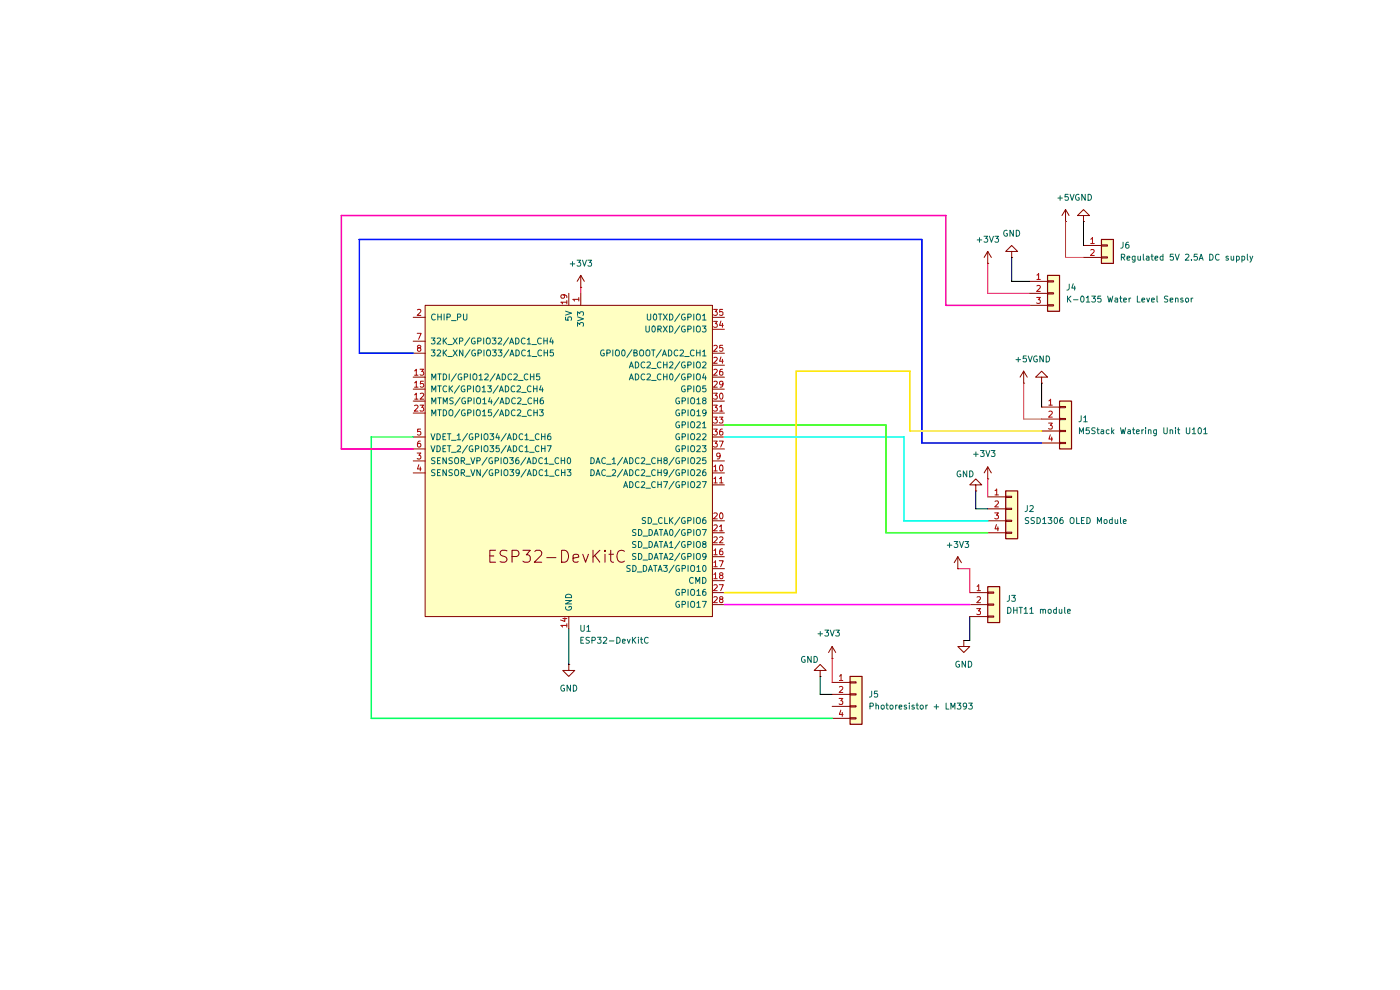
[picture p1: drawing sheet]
(kicad_sch
 (version 20260306)
 (generator "eeschema")
 (generator_version "10.0")
 (paper "A4")
 (lib_symbols
  (symbol "Connector_Generic:Conn_01x02"
   (pin_names
    (offset 1.016) (hide yes)) (exclude_from_sim no) (in_bom yes) (on_board yes)
   (in_pos_files yes)
   (duplicate_pin_numbers_are_jumpers no)
   (property "Reference" "J" (at 0 2.54 0) (show_name no) (do_not_autoplace no) (effects (font (size 1.27 1.27))))
   (property "Value" "Conn_01x02" (at 0 -5.08 0) (show_name no) (do_not_autoplace no) (effects (font (size 1.27 1.27))))
   (property "Footprint" "" (at 0 0 0) (show_name no) (do_not_autoplace no) (hide yes) (effects (font (size 1.27 1.27))))
   (property "Datasheet" "" (at 0 0 0) (show_name no) (do_not_autoplace no) (hide yes) (effects (font (size 1.27 1.27))))
   (property "Description" "Generic connector, single row, 01x02, script generated (kicad-library-utils/schlib/autogen/connector/)" (at 0 0 0) (show_name no) (do_not_autoplace no) (hide yes) (effects (font (size 1.27 1.27))))
   (symbol "Conn_01x02_1_1"
    (rectangle (start -1.27 1.27) (end 1.27 -3.81) (stroke (width 0.254) (type default)) (fill (type background)))
    (rectangle (start -1.27 0.127) (end 0 -0.127) (stroke (width 0.1524) (type default)) (fill (type none)))
    (rectangle (start -1.27 -2.413) (end 0 -2.667) (stroke (width 0.1524) (type default)) (fill (type none)))
    (pin passive line (at -5.08 0 0) (length 3.81) (name "Pin_1" (effects (font (size 1.27 1.27)))) (number "1" (effects (font (size 1.27 1.27)))))
    (pin passive line (at -5.08 -2.54 0) (length 3.81) (name "Pin_2" (effects (font (size 1.27 1.27)))) (number "2" (effects (font (size 1.27 1.27))))))
   (embedded_fonts no))
  (symbol "Connector_Generic:Conn_01x03"
   (pin_names
    (offset 1.016) (hide yes)) (exclude_from_sim no) (in_bom yes) (on_board yes)
   (in_pos_files yes)
   (duplicate_pin_numbers_are_jumpers no)
   (property "Reference" "J" (at 0 5.08 0) (show_name no) (do_not_autoplace no) (effects (font (size 1.27 1.27))))
   (property "Value" "Conn_01x03" (at 0 -5.08 0) (show_name no) (do_not_autoplace no) (effects (font (size 1.27 1.27))))
   (property "Footprint" "" (at 0 0 0) (show_name no) (do_not_autoplace no) (hide yes) (effects (font (size 1.27 1.27))))
   (property "Datasheet" "" (at 0 0 0) (show_name no) (do_not_autoplace no) (hide yes) (effects (font (size 1.27 1.27))))
   (property "Description" "Generic connector, single row, 01x03, script generated (kicad-library-utils/schlib/autogen/connector/)" (at 0 0 0) (show_name no) (do_not_autoplace no) (hide yes) (effects (font (size 1.27 1.27))))
   (symbol "Conn_01x03_1_1"
    (rectangle (start -1.27 3.81) (end 1.27 -3.81) (stroke (width 0.254) (type default)) (fill (type background)))
    (rectangle (start -1.27 2.667) (end 0 2.413) (stroke (width 0.1524) (type default)) (fill (type none)))
    (rectangle (start -1.27 0.127) (end 0 -0.127) (stroke (width 0.1524) (type default)) (fill (type none)))
    (rectangle (start -1.27 -2.413) (end 0 -2.667) (stroke (width 0.1524) (type default)) (fill (type none)))
    (pin passive line (at -5.08 2.54 0) (length 3.81) (name "Pin_1" (effects (font (size 1.27 1.27)))) (number "1" (effects (font (size 1.27 1.27)))))
    (pin passive line (at -5.08 0 0) (length 3.81) (name "Pin_2" (effects (font (size 1.27 1.27)))) (number "2" (effects (font (size 1.27 1.27)))))
    (pin passive line (at -5.08 -2.54 0) (length 3.81) (name "Pin_3" (effects (font (size 1.27 1.27)))) (number "3" (effects (font (size 1.27 1.27))))))
   (embedded_fonts no))
  (symbol "Connector_Generic:Conn_01x04"
   (pin_names
    (offset 1.016) (hide yes)) (exclude_from_sim no) (in_bom yes) (on_board yes)
   (in_pos_files yes)
   (duplicate_pin_numbers_are_jumpers no)
   (property "Reference" "J" (at 0 5.08 0) (show_name no) (do_not_autoplace no) (effects (font (size 1.27 1.27))))
   (property "Value" "Conn_01x04" (at 0 -7.62 0) (show_name no) (do_not_autoplace no) (effects (font (size 1.27 1.27))))
   (property "Footprint" "" (at 0 0 0) (show_name no) (do_not_autoplace no) (hide yes) (effects (font (size 1.27 1.27))))
   (property "Datasheet" "" (at 0 0 0) (show_name no) (do_not_autoplace no) (hide yes) (effects (font (size 1.27 1.27))))
   (property "Description" "Generic connector, single row, 01x04, script generated (kicad-library-utils/schlib/autogen/connector/)" (at 0 0 0) (show_name no) (do_not_autoplace no) (hide yes) (effects (font (size 1.27 1.27))))
   (symbol "Conn_01x04_1_1"
    (rectangle (start -1.27 3.81) (end 1.27 -6.35) (stroke (width 0.254) (type default)) (fill (type background)))
    (rectangle (start -1.27 2.667) (end 0 2.413) (stroke (width 0.1524) (type default)) (fill (type none)))
    (rectangle (start -1.27 0.127) (end 0 -0.127) (stroke (width 0.1524) (type default)) (fill (type none)))
    (rectangle (start -1.27 -2.413) (end 0 -2.667) (stroke (width 0.1524) (type default)) (fill (type none)))
    (rectangle (start -1.27 -4.953) (end 0 -5.207) (stroke (width 0.1524) (type default)) (fill (type none)))
    (pin passive line (at -5.08 2.54 0) (length 3.81) (name "Pin_1" (effects (font (size 1.27 1.27)))) (number "1" (effects (font (size 1.27 1.27)))))
    (pin passive line (at -5.08 0 0) (length 3.81) (name "Pin_2" (effects (font (size 1.27 1.27)))) (number "2" (effects (font (size 1.27 1.27)))))
    (pin passive line (at -5.08 -2.54 0) (length 3.81) (name "Pin_3" (effects (font (size 1.27 1.27)))) (number "3" (effects (font (size 1.27 1.27)))))
    (pin passive line (at -5.08 -5.08 0) (length 3.81) (name "Pin_4" (effects (font (size 1.27 1.27)))) (number "4" (effects (font (size 1.27 1.27))))))
   (embedded_fonts no))
  (symbol "PCM_Espressif:ESP32-DevKitC"
   (pin_names
    (offset 1.016)) (exclude_from_sim no) (in_bom yes) (on_board yes)
   (in_pos_files yes)
   (duplicate_pin_numbers_are_jumpers no)
   (property "Reference" "U" (at -30.48 38.1 0) (show_name no) (do_not_autoplace no) (effects (font (size 1.27 1.27)) (justify left)))
   (property "Value" "ESP32-DevKitC" (at -30.48 35.56 0) (show_name no) (do_not_autoplace no) (effects (font (size 1.27 1.27)) (justify left)))
   (property "Footprint" "PCM_Espressif:ESP32-DevKitC" (at 0 -43.18 0) (show_name no) (do_not_autoplace no) (hide yes) (effects (font (size 1.27 1.27))))
   (property "Datasheet" "https://docs.espressif.com/projects/esp-idf/zh_CN/latest/esp32/hw-reference/esp32/get-started-devkitc.html" (at 0 -45.72 0) (show_name no) (do_not_autoplace no) (hide yes) (effects (font (size 1.27 1.27))))
   (property "Description" "Development Kit" (at 0 0 0) (show_name no) (do_not_autoplace no) (hide yes) (effects (font (size 1.27 1.27))))
   (symbol "ESP32-DevKitC_0_0"
    (text "ESP32-DevKitC" (at -2.54 -20.32 0) (effects (font (size 2.54 2.54))))
    (pin power_in line (at 0 -35.56 90) (length 2.54) (name "GND" (effects (font (size 1.27 1.27)))) (number "14" (effects (font (size 1.27 1.27)))))
    (pin power_in line (at 0 35.56 270) (length 2.54) (name "5V" (effects (font (size 1.27 1.27)))) (number "19" (effects (font (size 1.27 1.27))))))
   (symbol "ESP32-DevKitC_0_1"
    (rectangle (start -30.48 33.02) (end 30.48 -33.02) (stroke (width 0) (type default)) (fill (type background))))
   (symbol "ESP32-DevKitC_1_1"
    (pin power_in line (at 2.54 35.56 270) (length 2.54) (name "3V3" (effects (font (size 1.27 1.27)))) (number "1" (effects (font (size 1.27 1.27)))))
    (pin input line (at -33.02 30.48 0) (length 2.54) (name "CHIP_PU" (effects (font (size 1.27 1.27)))) (number "2" (effects (font (size 1.27 1.27)))))
    (pin input line (at -33.02 0 0) (length 2.54) (name "SENSOR_VP/GPIO36/ADC1_CH0" (effects (font (size 1.27 1.27)))) (number "3" (effects (font (size 1.27 1.27)))))
    (pin input line (at -33.02 -2.54 0) (length 2.54) (name "SENSOR_VN/GPIO39/ADC1_CH3" (effects (font (size 1.27 1.27)))) (number "4" (effects (font (size 1.27 1.27)))))
    (pin input line (at -33.02 5.08 0) (length 2.54) (name "VDET_1/GPIO34/ADC1_CH6" (effects (font (size 1.27 1.27)))) (number "5" (effects (font (size 1.27 1.27)))))
    (pin input line (at -33.02 2.54 0) (length 2.54) (name "VDET_2/GPIO35/ADC1_CH7" (effects (font (size 1.27 1.27)))) (number "6" (effects (font (size 1.27 1.27)))))
    (pin bidirectional line (at -33.02 25.4 0) (length 2.54) (name "32K_XP/GPIO32/ADC1_CH4" (effects (font (size 1.27 1.27)))) (number "7" (effects (font (size 1.27 1.27)))))
    (pin bidirectional line (at -33.02 22.86 0) (length 2.54) (name "32K_XN/GPIO33/ADC1_CH5" (effects (font (size 1.27 1.27)))) (number "8" (effects (font (size 1.27 1.27)))))
    (pin bidirectional line (at 33.02 0 180) (length 2.54) (name "DAC_1/ADC2_CH8/GPIO25" (effects (font (size 1.27 1.27)))) (number "9" (effects (font (size 1.27 1.27)))))
    (pin bidirectional line (at 33.02 -2.54 180) (length 2.54) (name "DAC_2/ADC2_CH9/GPIO26" (effects (font (size 1.27 1.27)))) (number "10" (effects (font (size 1.27 1.27)))))
    (pin bidirectional line (at 33.02 -5.08 180) (length 2.54) (name "ADC2_CH7/GPIO27" (effects (font (size 1.27 1.27)))) (number "11" (effects (font (size 1.27 1.27)))))
    (pin bidirectional line (at -33.02 12.7 0) (length 2.54) (name "MTMS/GPIO14/ADC2_CH6" (effects (font (size 1.27 1.27)))) (number "12" (effects (font (size 1.27 1.27)))))
    (pin bidirectional line (at -33.02 17.78 0) (length 2.54) (name "MTDI/GPIO12/ADC2_CH5" (effects (font (size 1.27 1.27)))) (number "13" (effects (font (size 1.27 1.27)))))
    (pin bidirectional line (at -33.02 15.24 0) (length 2.54) (name "MTCK/GPIO13/ADC2_CH4" (effects (font (size 1.27 1.27)))) (number "15" (effects (font (size 1.27 1.27)))))
    (pin bidirectional line (at 33.02 -20.32 180) (length 2.54) (name "SD_DATA2/GPIO9" (effects (font (size 1.27 1.27)))) (number "16" (effects (font (size 1.27 1.27)))))
    (pin bidirectional line (at 33.02 -22.86 180) (length 2.54) (name "SD_DATA3/GPIO10" (effects (font (size 1.27 1.27)))) (number "17" (effects (font (size 1.27 1.27)))))
    (pin bidirectional line (at 33.02 -25.4 180) (length 2.54) (name "CMD" (effects (font (size 1.27 1.27)))) (number "18" (effects (font (size 1.27 1.27)))))
    (pin bidirectional line (at 33.02 -12.7 180) (length 2.54) (name "SD_CLK/GPIO6" (effects (font (size 1.27 1.27)))) (number "20" (effects (font (size 1.27 1.27)))))
    (pin bidirectional line (at 33.02 -15.24 180) (length 2.54) (name "SD_DATA0/GPIO7" (effects (font (size 1.27 1.27)))) (number "21" (effects (font (size 1.27 1.27)))))
    (pin bidirectional line (at 33.02 -17.78 180) (length 2.54) (name "SD_DATA1/GPIO8" (effects (font (size 1.27 1.27)))) (number "22" (effects (font (size 1.27 1.27)))))
    (pin bidirectional line (at -33.02 10.16 0) (length 2.54) (name "MTDO/GPIO15/ADC2_CH3" (effects (font (size 1.27 1.27)))) (number "23" (effects (font (size 1.27 1.27)))))
    (pin bidirectional line (at 33.02 20.32 180) (length 2.54) (name "ADC2_CH2/GPIO2" (effects (font (size 1.27 1.27)))) (number "24" (effects (font (size 1.27 1.27)))))
    (pin bidirectional line (at 33.02 22.86 180) (length 2.54) (name "GPIO0/BOOT/ADC2_CH1" (effects (font (size 1.27 1.27)))) (number "25" (effects (font (size 1.27 1.27)))))
    (pin bidirectional line (at 33.02 17.78 180) (length 2.54) (name "ADC2_CH0/GPIO4" (effects (font (size 1.27 1.27)))) (number "26" (effects (font (size 1.27 1.27)))))
    (pin bidirectional line (at 33.02 -27.94 180) (length 2.54) (name "GPIO16" (effects (font (size 1.27 1.27)))) (number "27" (effects (font (size 1.27 1.27)))))
    (pin bidirectional line (at 33.02 -30.48 180) (length 2.54) (name "GPIO17" (effects (font (size 1.27 1.27)))) (number "28" (effects (font (size 1.27 1.27)))))
    (pin bidirectional line (at 33.02 15.24 180) (length 2.54) (name "GPIO5" (effects (font (size 1.27 1.27)))) (number "29" (effects (font (size 1.27 1.27)))))
    (pin bidirectional line (at 33.02 12.7 180) (length 2.54) (name "GPIO18" (effects (font (size 1.27 1.27)))) (number "30" (effects (font (size 1.27 1.27)))))
    (pin bidirectional line (at 33.02 10.16 180) (length 2.54) (name "GPIO19" (effects (font (size 1.27 1.27)))) (number "31" (effects (font (size 1.27 1.27)))))
    (pin passive line (at 0 -35.56 90) (length 2.54) (hide yes) (name "GND" (effects (font (size 1.27 1.27)))) (number "32" (effects (font (size 1.27 1.27)))))
    (pin bidirectional line (at 33.02 7.62 180) (length 2.54) (name "GPIO21" (effects (font (size 1.27 1.27)))) (number "33" (effects (font (size 1.27 1.27)))))
    (pin bidirectional line (at 33.02 27.94 180) (length 2.54) (name "U0RXD/GPIO3" (effects (font (size 1.27 1.27)))) (number "34" (effects (font (size 1.27 1.27)))))
    (pin bidirectional line (at 33.02 30.48 180) (length 2.54) (name "U0TXD/GPIO1" (effects (font (size 1.27 1.27)))) (number "35" (effects (font (size 1.27 1.27)))))
    (pin bidirectional line (at 33.02 5.08 180) (length 2.54) (name "GPIO22" (effects (font (size 1.27 1.27)))) (number "36" (effects (font (size 1.27 1.27)))))
    (pin bidirectional line (at 33.02 2.54 180) (length 2.54) (name "GPIO23" (effects (font (size 1.27 1.27)))) (number "37" (effects (font (size 1.27 1.27)))))
    (pin passive line (at 0 -35.56 90) (length 2.54) (hide yes) (name "GND" (effects (font (size 1.27 1.27)))) (number "38" (effects (font (size 1.27 1.27))))))
   (embedded_fonts no))
  (symbol "power:+3V3"
   (power global)
   (pin_numbers (hide yes))
   (pin_names
    (offset 0) (hide yes)) (exclude_from_sim no) (in_bom yes) (on_board yes)
   (in_pos_files yes)
   (duplicate_pin_numbers_are_jumpers no)
   (property "Reference" "#PWR" (at 0 -3.81 0) (show_name no) (do_not_autoplace no) (hide yes) (effects (font (size 1.27 1.27))))
   (property "Value" "+3V3" (at 0 3.556 0) (show_name no) (do_not_autoplace no) (effects (font (size 1.27 1.27))))
   (property "Footprint" "" (at 0 0 0) (show_name no) (do_not_autoplace no) (hide yes) (effects (font (size 1.27 1.27))))
   (property "Datasheet" "" (at 0 0 0) (show_name no) (do_not_autoplace no) (hide yes) (effects (font (size 1.27 1.27))))
   (property "Description" "Power symbol creates a global label with name \"+3V3\"" (at 0 0 0) (show_name no) (do_not_autoplace no) (hide yes) (effects (font (size 1.27 1.27))))
   (symbol "+3V3_0_1"
    (polyline (pts (xy -0.762 1.27) (xy 0 2.54)) (stroke (width 0) (type default)) (fill (type none)))
    (polyline (pts (xy 0 2.54) (xy 0.762 1.27)) (stroke (width 0) (type default)) (fill (type none)))
    (polyline (pts (xy 0 0) (xy 0 2.54)) (stroke (width 0) (type default)) (fill (type none))))
   (symbol "+3V3_1_1"
    (pin power_in line (at 0 0 90) (length 0) (name "" (effects (font (size 1.27 1.27)))) (number "1" (effects (font (size 1.27 1.27))))))
   (embedded_fonts no))
  (symbol "power:+5V"
   (power global)
   (pin_numbers (hide yes))
   (pin_names
    (offset 0) (hide yes)) (exclude_from_sim no) (in_bom yes) (on_board yes)
   (in_pos_files yes)
   (duplicate_pin_numbers_are_jumpers no)
   (property "Reference" "#PWR" (at 0 -3.81 0) (show_name no) (do_not_autoplace no) (hide yes) (effects (font (size 1.27 1.27))))
   (property "Value" "+5V" (at 0 3.556 0) (show_name no) (do_not_autoplace no) (effects (font (size 1.27 1.27))))
   (property "Footprint" "" (at 0 0 0) (show_name no) (do_not_autoplace no) (hide yes) (effects (font (size 1.27 1.27))))
   (property "Datasheet" "" (at 0 0 0) (show_name no) (do_not_autoplace no) (hide yes) (effects (font (size 1.27 1.27))))
   (property "Description" "Power symbol creates a global label with name \"+5V\"" (at 0 0 0) (show_name no) (do_not_autoplace no) (hide yes) (effects (font (size 1.27 1.27))))
   (symbol "+5V_0_1"
    (polyline (pts (xy -0.762 1.27) (xy 0 2.54)) (stroke (width 0) (type default)) (fill (type none)))
    (polyline (pts (xy 0 2.54) (xy 0.762 1.27)) (stroke (width 0) (type default)) (fill (type none)))
    (polyline (pts (xy 0 0) (xy 0 2.54)) (stroke (width 0) (type default)) (fill (type none))))
   (symbol "+5V_1_1"
    (pin power_in line (at 0 0 90) (length 0) (name "" (effects (font (size 1.27 1.27)))) (number "1" (effects (font (size 1.27 1.27))))))
   (embedded_fonts no))
  (symbol "power:GND"
   (power global)
   (pin_numbers (hide yes))
   (pin_names
    (offset 0) (hide yes)) (exclude_from_sim no) (in_bom yes) (on_board yes)
   (in_pos_files yes)
   (duplicate_pin_numbers_are_jumpers no)
   (property "Reference" "#PWR" (at 0 -6.35 0) (show_name no) (do_not_autoplace no) (hide yes) (effects (font (size 1.27 1.27))))
   (property "Value" "GND" (at 0 -3.81 0) (show_name no) (do_not_autoplace no) (effects (font (size 1.27 1.27))))
   (property "Footprint" "" (at 0 0 0) (show_name no) (do_not_autoplace no) (hide yes) (effects (font (size 1.27 1.27))))
   (property "Datasheet" "" (at 0 0 0) (show_name no) (do_not_autoplace no) (hide yes) (effects (font (size 1.27 1.27))))
   (property "Description" "Power symbol creates a global label with name \"GND\" , ground" (at 0 0 0) (show_name no) (do_not_autoplace no) (hide yes) (effects (font (size 1.27 1.27))))
   (symbol "GND_0_1"
    (polyline (pts (xy 0 0) (xy 0 -1.27) (xy 1.27 -1.27) (xy 0 -2.54) (xy -1.27 -1.27) (xy 0 -1.27)) (stroke (width 0) (type default)) (fill (type none))))
   (symbol "GND_1_1"
    (pin power_in line (at 0 0 270) (length 0) (name "" (effects (font (size 1.27 1.27)))) (number "1" (effects (font (size 1.27 1.27))))))
   (embedded_fonts no)))
 (wire
  (pts (xy 153.67 128.27) (xy 205.74 128.27))
  (stroke (width 0.3302) (type default) (color 255 0 248 1)))
 (wire
  (pts (xy 187.96 90.17) (xy 153.67 90.17))
  (stroke (width 0.3302) (type default) (color 54 255 0 1)))
 (wire
  (pts (xy 176.53 139.7) (xy 176.53 144.78))
  (stroke (width 0) (type default) (color 255 12 39 1)))
 (wire
  (pts (xy 218.44 64.77) (xy 200.66 64.77))
  (stroke (width 0.3302) (type default) (color 255 0 177 1)))
 (wire
  (pts (xy 205.74 125.73) (xy 205.74 120.65))
  (stroke (width 0) (type default) (color 255 12 39 1)))
 (wire
  (pts (xy 72.39 95.25) (xy 87.63 95.25))
  (stroke (width 0.3302) (type default) (color 255 0 177 1)))
 (wire
  (pts (xy 209.55 110.49) (xy 191.77 110.49))
  (stroke (width 0.3302) (type default) (color 9 255 235 1)))
 (wire
  (pts (xy 220.98 91.44) (xy 193.04 91.44))
  (stroke (width 0.3302) (type default) (color 255 232 0 1)))
 (wire
  (pts (xy 191.77 110.49) (xy 191.77 92.71))
  (stroke (width 0.3302) (type default) (color 9 255 235 1)))
 (wire
  (pts (xy 229.87 54.61) (xy 226.06 54.61))
  (stroke (width 0) (type default) (color 255 94 3 1)))
 (wire
  (pts (xy 193.04 78.74) (xy 168.91 78.74))
  (stroke (width 0.3302) (type default) (color 255 232 0 1)))
 (wire
  (pts (xy 218.44 62.23) (xy 209.55 62.23))
  (stroke (width 0) (type default) (color 255 12 39 1)))
 (wire
  (pts (xy 207.01 107.95) (xy 207.01 104.14))
  (stroke (width 0) (type default) (color 0 0 0 1)))
 (wire
  (pts (xy 209.55 62.23) (xy 209.55 55.88))
  (stroke (width 0) (type default) (color 255 12 39 1)))
 (wire
  (pts (xy 220.98 93.98) (xy 195.58 93.98))
  (stroke (width 0.3302) (type default) (color 2 19 255 1)))
 (wire
  (pts (xy 214.63 59.69) (xy 214.63 54.61))
  (stroke (width 0) (type default) (color 0 0 0 1)))
 (wire
  (pts (xy 229.87 46.99) (xy 229.87 52.07))
  (stroke (width 0) (type default) (color 0 0 0 1)))
 (wire
  (pts (xy 78.74 92.71) (xy 87.63 92.71))
  (stroke (width 0.3302) (type default) (color 2 255 103 1)))
 (wire
  (pts (xy 195.58 93.98) (xy 195.58 50.8))
  (stroke (width 0.3302) (type default) (color 2 19 255 1)))
 (wire
  (pts (xy 205.74 120.65) (xy 203.2 120.65))
  (stroke (width 0) (type default) (color 255 12 39 1)))
 (wire
  (pts (xy 168.91 78.74) (xy 168.91 125.73))
  (stroke (width 0.3302) (type default) (color 255 232 0 1)))
 (wire
  (pts (xy 78.74 152.4) (xy 78.74 92.71))
  (stroke (width 0.3302) (type default) (color 2 255 103 1)))
 (wire
  (pts (xy 76.2 74.93) (xy 87.63 74.93))
  (stroke (width 0.3302) (type default) (color 2 19 255 1)))
 (wire
  (pts (xy 191.77 92.71) (xy 153.67 92.71))
  (stroke (width 0.3302) (type default) (color 9 255 235 1)))
 (wire
  (pts (xy 193.04 91.44) (xy 193.04 78.74))
  (stroke (width 0.3302) (type default) (color 255 232 0 1)))
 (wire
  (pts (xy 72.39 45.72) (xy 72.39 95.25))
  (stroke (width 0.3302) (type default) (color 255 0 177 1)))
 (wire
  (pts (xy 195.58 50.8) (xy 76.2 50.8))
  (stroke (width 0.3302) (type default) (color 2 19 255 1)))
 (wire
  (pts (xy 218.44 59.69) (xy 214.63 59.69))
  (stroke (width 0) (type default) (color 0 0 0 1)))
 (wire
  (pts (xy 226.06 54.61) (xy 226.06 46.99))
  (stroke (width 0) (type default) (color 255 94 3 1)))
 (wire
  (pts (xy 220.98 81.28) (xy 220.98 86.36))
  (stroke (width 0) (type default) (color 0 0 0 1)))
 (wire
  (pts (xy 120.65 133.35) (xy 120.65 140.97))
  (stroke (width 0) (type default) (color 0 0 0 1)))
 (wire
  (pts (xy 205.74 130.81) (xy 205.74 135.89))
  (stroke (width 0) (type default) (color 0 0 0 1)))
 (wire
  (pts (xy 187.96 113.03) (xy 187.96 90.17))
  (stroke (width 0.3302) (type default) (color 54 255 0 1)))
 (wire
  (pts (xy 176.53 152.4) (xy 78.74 152.4))
  (stroke (width 0.3302) (type default) (color 2 255 103 1)))
 (wire
  (pts (xy 168.91 125.73) (xy 153.67 125.73))
  (stroke (width 0.3302) (type default) (color 255 232 0 1)))
 (wire
  (pts (xy 217.17 88.9) (xy 217.17 81.28))
  (stroke (width 0) (type default) (color 255 94 3 1)))
 (wire
  (pts (xy 173.99 147.32) (xy 173.99 143.51))
  (stroke (width 0) (type default) (color 0 0 0 1)))
 (wire
  (pts (xy 123.19 60.96) (xy 123.19 62.23))
  (stroke (width 0) (type default) (color 255 12 39 1)))
 (wire
  (pts (xy 76.2 50.8) (xy 76.2 74.93))
  (stroke (width 0.3302) (type default) (color 2 19 255 1)))
 (wire
  (pts (xy 220.98 88.9) (xy 217.17 88.9))
  (stroke (width 0) (type default) (color 255 94 3 1)))
 (wire
  (pts (xy 207.01 107.95) (xy 209.55 107.95))
  (stroke (width 0) (type default) (color 0 0 0 1)))
 (wire
  (pts (xy 209.55 101.6) (xy 209.55 105.41))
  (stroke (width 0) (type default) (color 255 12 39 1)))
 (wire
  (pts (xy 209.55 113.03) (xy 187.96 113.03))
  (stroke (width 0.3302) (type default) (color 54 255 0 1)))
 (wire
  (pts (xy 173.99 147.32) (xy 176.53 147.32))
  (stroke (width 0) (type default) (color 0 0 0 1)))
 (wire
  (pts (xy 205.74 135.89) (xy 204.47 135.89))
  (stroke (width 0) (type default) (color 0 0 0 1)))
 (wire
  (pts (xy 200.66 45.72) (xy 72.39 45.72))
  (stroke (width 0.3302) (type default) (color 255 0 177 1)))
 (wire
  (pts (xy 200.66 64.77) (xy 200.66 45.72))
  (stroke (width 0.3302) (type default) (color 255 0 177 1)))
 (symbol
  (lib_id "power:GND")
  (at 120.65 140.97 0)
  (unit 1)
  (body_style 1)
  (exclude_from_sim no)
  (in_bom yes)
  (on_board yes)
  (in_pos_files yes)
  (dnp no)
  (fields_autoplaced yes)
  (property "Reference" "#PWR01" (at 120.65 147.32 0) (hide yes) (show_name no) (do_not_autoplace no) (effects (font (size 1.27 1.27))))
  (property "Value" "GND" (at 120.65 146.05 0) (show_name no) (do_not_autoplace no) (effects (font (size 1.27 1.27))))
  (property "Footprint" "PCM_Espressif:ESP32-DevKitC" (at 120.65 140.97 0) (hide yes) (show_name no) (do_not_autoplace no) (effects (font (size 1.27 1.27))))
  (property "Datasheet" "" (at 120.65 140.97 0) (hide yes) (show_name no) (do_not_autoplace no) (effects (font (size 1.27 1.27))))
  (property "Description" "Power symbol creates a global label with name \"GND\" , ground" (at 120.65 140.97 0) (hide yes) (show_name no) (do_not_autoplace no) (effects (font (size 1.27 1.27))))
  (pin "1"))
 (symbol
  (lib_id "power:GND")
  (at 173.99 143.51 180)
  (unit 1)
  (body_style 1)
  (exclude_from_sim no)
  (in_bom yes)
  (on_board yes)
  (in_pos_files yes)
  (dnp no)
  (property "Reference" "#PWR012" (at 173.99 137.16 0) (hide yes) (show_name no) (do_not_autoplace no) (effects (font (size 1.27 1.27))))
  (property "Value" "GND" (at 169.672 139.954 0) (show_name no) (do_not_autoplace no) (effects (font (size 1.27 1.27)) (justify right)))
  (property "Footprint" "" (at 173.99 143.51 0) (hide yes) (show_name no) (do_not_autoplace no) (effects (font (size 1.27 1.27))))
  (property "Datasheet" "" (at 173.99 143.51 0) (hide yes) (show_name no) (do_not_autoplace no) (effects (font (size 1.27 1.27))))
  (property "Description" "Power symbol creates a global label with name \"GND\" , ground" (at 173.99 143.51 0) (hide yes) (show_name no) (do_not_autoplace no) (effects (font (size 1.27 1.27))))
  (pin "1"))
 (symbol
  (lib_id "power:GND")
  (at 220.98 81.28 180)
  (unit 1)
  (body_style 1)
  (exclude_from_sim no)
  (in_bom yes)
  (on_board yes)
  (in_pos_files yes)
  (dnp no)
  (fields_autoplaced yes)
  (property "Reference" "#PWR09" (at 220.98 74.93 0) (hide yes) (show_name no) (do_not_autoplace no) (effects (font (size 1.27 1.27))))
  (property "Value" "GND" (at 220.98 76.2 0) (show_name no) (do_not_autoplace no) (effects (font (size 1.27 1.27))))
  (property "Footprint" "" (at 220.98 81.28 0) (hide yes) (show_name no) (do_not_autoplace no) (effects (font (size 1.27 1.27))))
  (property "Datasheet" "" (at 220.98 81.28 0) (hide yes) (show_name no) (do_not_autoplace no) (effects (font (size 1.27 1.27))))
  (property "Description" "Power symbol creates a global label with name \"GND\" , ground" (at 220.98 81.28 0) (hide yes) (show_name no) (do_not_autoplace no) (effects (font (size 1.27 1.27))))
  (pin "1"))
 (symbol
  (lib_id "power:+3V3")
  (at 176.53 139.7 0)
  (unit 1)
  (body_style 1)
  (exclude_from_sim no)
  (in_bom yes)
  (on_board yes)
  (in_pos_files yes)
  (dnp no)
  (property "Reference" "#PWR013" (at 176.53 143.51 0) (hide yes) (show_name no) (do_not_autoplace no) (effects (font (size 1.27 1.27))))
  (property "Value" "+3V3" (at 175.768 134.366 0) (show_name no) (do_not_autoplace no) (effects (font (size 1.27 1.27))))
  (property "Footprint" "" (at 176.53 139.7 0) (hide yes) (show_name no) (do_not_autoplace no) (effects (font (size 1.27 1.27))))
  (property "Datasheet" "" (at 176.53 139.7 0) (hide yes) (show_name no) (do_not_autoplace no) (effects (font (size 1.27 1.27))))
  (property "Description" "Power symbol creates a global label with name \"+3V3\"" (at 176.53 139.7 0) (hide yes) (show_name no) (do_not_autoplace no) (effects (font (size 1.27 1.27))))
  (pin "1"))
 (symbol
  (lib_id "power:+3V3")
  (at 123.19 60.96 0)
  (unit 1)
  (body_style 1)
  (exclude_from_sim no)
  (in_bom yes)
  (on_board yes)
  (in_pos_files yes)
  (dnp no)
  (fields_autoplaced yes)
  (property "Reference" "#PWR02" (at 123.19 64.77 0) (hide yes) (show_name no) (do_not_autoplace no) (effects (font (size 1.27 1.27))))
  (property "Value" "+3V3" (at 123.19 55.88 0) (show_name no) (do_not_autoplace no) (effects (font (size 1.27 1.27))))
  (property "Footprint" "Package_DFN_QFN:Diodes_UDFN3810-9_TYPE_B" (at 123.19 60.96 0) (hide yes) (show_name no) (do_not_autoplace no) (effects (font (size 1.27 1.27))))
  (property "Datasheet" "" (at 123.19 60.96 0) (hide yes) (show_name no) (do_not_autoplace no) (effects (font (size 1.27 1.27))))
  (property "Description" "Power symbol creates a global label with name \"+3V3\"" (at 123.19 60.96 0) (hide yes) (show_name no) (do_not_autoplace no) (effects (font (size 1.27 1.27))))
  (pin "1"))
 (symbol
  (lib_id "power:+3V3")
  (at 209.55 55.88 0)
  (unit 1)
  (body_style 1)
  (exclude_from_sim no)
  (in_bom yes)
  (on_board yes)
  (in_pos_files yes)
  (dnp no)
  (fields_autoplaced yes)
  (property "Reference" "#PWR010" (at 209.55 59.69 0) (hide yes) (show_name no) (do_not_autoplace no) (effects (font (size 1.27 1.27))))
  (property "Value" "+3V3" (at 209.55 50.8 0) (show_name no) (do_not_autoplace no) (effects (font (size 1.27 1.27))))
  (property "Footprint" "Package_DFN_QFN:Diodes_UDFN3810-9_TYPE_B" (at 209.55 55.88 0) (hide yes) (show_name no) (do_not_autoplace no) (effects (font (size 1.27 1.27))))
  (property "Datasheet" "" (at 209.55 55.88 0) (hide yes) (show_name no) (do_not_autoplace no) (effects (font (size 1.27 1.27))))
  (property "Description" "Power symbol creates a global label with name \"+3V3\"" (at 209.55 55.88 0) (hide yes) (show_name no) (do_not_autoplace no) (effects (font (size 1.27 1.27))))
  (pin "1"))
 (symbol
  (lib_id "power:+5V")
  (at 217.17 81.28 0)
  (unit 1)
  (body_style 1)
  (exclude_from_sim no)
  (in_bom yes)
  (on_board yes)
  (in_pos_files yes)
  (dnp no)
  (fields_autoplaced yes)
  (property "Reference" "#PWR05" (at 217.17 85.09 0) (hide yes) (show_name no) (do_not_autoplace no) (effects (font (size 1.27 1.27))))
  (property "Value" "+5V" (at 217.17 76.2 0) (show_name no) (do_not_autoplace no) (effects (font (size 1.27 1.27))))
  (property "Footprint" "Package_DFN_QFN:WQFN-28-1EP_4x4mm_P0.4mm_EP2.7x2.7mm" (at 217.17 81.28 0) (hide yes) (show_name no) (do_not_autoplace no) (effects (font (size 1.27 1.27))))
  (property "Datasheet" "" (at 217.17 81.28 0) (hide yes) (show_name no) (do_not_autoplace no) (effects (font (size 1.27 1.27))))
  (property "Description" "Power symbol creates a global label with name \"+5V\"" (at 217.17 81.28 0) (hide yes) (show_name no) (do_not_autoplace no) (effects (font (size 1.27 1.27))))
  (pin "1"))
 (symbol
  (lib_id "Connector_Generic:Conn_01x04")
  (at 226.06 88.9 0)
  (unit 1)
  (body_style 1)
  (exclude_from_sim no)
  (in_bom yes)
  (on_board yes)
  (in_pos_files yes)
  (dnp no)
  (fields_autoplaced yes)
  (property "Reference" "J1" (at 228.6 88.8999 0) (show_name no) (do_not_autoplace no) (effects (font (size 1.27 1.27)) (justify left)))
  (property "Value" "M5Stack Watering Unit U101" (at 228.6 91.4399 0) (show_name no) (do_not_autoplace no) (effects (font (size 1.27 1.27)) (justify left)))
  (property "Footprint" "" (at 226.06 88.9 0) (hide yes) (show_name no) (do_not_autoplace no) (effects (font (size 1.27 1.27))))
  (property "Datasheet" "" (at 226.06 88.9 0) (hide yes) (show_name no) (do_not_autoplace no) (effects (font (size 1.27 1.27))))
  (property "Description" "Generic connector, single row, 01x04, script generated (kicad-library-utils/schlib/autogen/connector/)" (at 226.06 88.9 0) (hide yes) (show_name no) (do_not_autoplace no) (effects (font (size 1.27 1.27))))
  (pin "1")
  (pin "2")
  (pin "3")
  (pin "4"))
 (symbol
  (lib_id "Connector_Generic:Conn_01x04")
  (at 181.61 147.32 0)
  (unit 1)
  (body_style 1)
  (exclude_from_sim no)
  (in_bom yes)
  (on_board yes)
  (in_pos_files yes)
  (dnp no)
  (fields_autoplaced yes)
  (property "Reference" "J5" (at 184.15 147.3199 0) (show_name no) (do_not_autoplace no) (effects (font (size 1.27 1.27)) (justify left)))
  (property "Value" "Photoresistor + LM393" (at 184.15 149.8599 0) (show_name no) (do_not_autoplace no) (effects (font (size 1.27 1.27)) (justify left)))
  (property "Footprint" "" (at 181.61 147.32 0) (hide yes) (show_name no) (do_not_autoplace no) (effects (font (size 1.27 1.27))))
  (property "Datasheet" "" (at 181.61 147.32 0) (hide yes) (show_name no) (do_not_autoplace no) (effects (font (size 1.27 1.27))))
  (property "Description" "Generic connector, single row, 01x04, script generated (kicad-library-utils/schlib/autogen/connector/)" (at 181.61 147.32 0) (hide yes) (show_name no) (do_not_autoplace no) (effects (font (size 1.27 1.27))))
  (pin "2")
  (pin "1")
  (pin "4")
  (pin "3"))
 (symbol
  (lib_id "Connector_Generic:Conn_01x03")
  (at 223.52 62.23 0)
  (unit 1)
  (body_style 1)
  (exclude_from_sim no)
  (in_bom yes)
  (on_board yes)
  (in_pos_files yes)
  (dnp no)
  (fields_autoplaced yes)
  (property "Reference" "J4" (at 226.06 60.9599 0) (show_name no) (do_not_autoplace no) (effects (font (size 1.27 1.27)) (justify left)))
  (property "Value" "K-0135 Water Level Sensor" (at 226.06 63.4999 0) (show_name no) (do_not_autoplace no) (effects (font (size 1.27 1.27)) (justify left)))
  (property "Footprint" "" (at 223.52 62.23 0) (hide yes) (show_name no) (do_not_autoplace no) (effects (font (size 1.27 1.27))))
  (property "Datasheet" "" (at 223.52 62.23 0) (hide yes) (show_name no) (do_not_autoplace no) (effects (font (size 1.27 1.27))))
  (property "Description" "Generic connector, single row, 01x03, script generated (kicad-library-utils/schlib/autogen/connector/)" (at 223.52 62.23 0) (hide yes) (show_name no) (do_not_autoplace no) (effects (font (size 1.27 1.27))))
  (pin "3")
  (pin "2")
  (pin "1"))
 (symbol
  (lib_id "Connector_Generic:Conn_01x02")
  (at 234.95 52.07 0)
  (unit 1)
  (body_style 1)
  (exclude_from_sim no)
  (in_bom yes)
  (on_board yes)
  (in_pos_files yes)
  (dnp no)
  (fields_autoplaced yes)
  (property "Reference" "J6" (at 237.49 52.0699 0) (show_name no) (do_not_autoplace no) (effects (font (size 1.27 1.27)) (justify left)))
  (property "Value" "Regulated 5V 2.5A DC supply" (at 237.49 54.6099 0) (show_name no) (do_not_autoplace no) (effects (font (size 1.27 1.27)) (justify left)))
  (property "Footprint" "" (at 234.95 52.07 0) (hide yes) (show_name no) (do_not_autoplace no) (effects (font (size 1.27 1.27))))
  (property "Datasheet" "" (at 234.95 52.07 0) (hide yes) (show_name no) (do_not_autoplace no) (effects (font (size 1.27 1.27))))
  (property "Description" "Generic connector, single row, 01x02, script generated (kicad-library-utils/schlib/autogen/connector/)" (at 234.95 52.07 0) (hide yes) (show_name no) (do_not_autoplace no) (effects (font (size 1.27 1.27))))
  (pin "2")
  (pin "1"))
 (symbol
  (lib_id "PCM_Espressif:ESP32-DevKitC")
  (at 120.65 97.79 0)
  (unit 1)
  (body_style 1)
  (exclude_from_sim no)
  (in_bom yes)
  (on_board yes)
  (in_pos_files yes)
  (dnp no)
  (fields_autoplaced yes)
  (property "Reference" "U1" (at 122.7933 133.35 0) (show_name no) (do_not_autoplace no) (effects (font (size 1.27 1.27)) (justify left)))
  (property "Value" "ESP32-DevKitC" (at 122.7933 135.89 0) (show_name no) (do_not_autoplace no) (effects (font (size 1.27 1.27)) (justify left)))
  (property "Footprint" "PCM_Espressif:ESP32-DevKitC" (at 120.65 140.97 0) (hide yes) (show_name no) (do_not_autoplace no) (effects (font (size 1.27 1.27))))
  (property "Datasheet" "https://docs.espressif.com/projects/esp-idf/zh_CN/latest/esp32/hw-reference/esp32/get-started-devkitc.html" (at 120.65 143.51 0) (hide yes) (show_name no) (do_not_autoplace no) (effects (font (size 1.27 1.27))))
  (property "Description" "Development Kit" (at 120.65 97.79 0) (hide yes) (show_name no) (do_not_autoplace no) (effects (font (size 1.27 1.27))))
  (pin "14")
  (pin "27")
  (pin "26")
  (pin "25")
  (pin "24")
  (pin "23")
  (pin "21")
  (pin "22")
  (pin "20")
  (pin "18")
  (pin "34")
  (pin "17")
  (pin "38")
  (pin "37")
  (pin "36")
  (pin "35")
  (pin "16")
  (pin "29")
  (pin "28")
  (pin "33")
  (pin "32")
  (pin "31")
  (pin "30")
  (pin "15")
  (pin "4")
  (pin "3")
  (pin "2")
  (pin "1")
  (pin "19")
  (pin "13")
  (pin "12")
  (pin "11")
  (pin "10")
  (pin "9")
  (pin "8")
  (pin "7")
  (pin "6")
  (pin "5"))
 (symbol
  (lib_id "Connector_Generic:Conn_01x03")
  (at 210.82 128.27 0)
  (unit 1)
  (body_style 1)
  (exclude_from_sim no)
  (in_bom yes)
  (on_board yes)
  (in_pos_files yes)
  (dnp no)
  (fields_autoplaced yes)
  (property "Reference" "J3" (at 213.36 126.9999 0) (show_name no) (do_not_autoplace no) (effects (font (size 1.27 1.27)) (justify left)))
  (property "Value" "DHT11 module" (at 213.36 129.5399 0) (show_name no) (do_not_autoplace no) (effects (font (size 1.27 1.27)) (justify left)))
  (property "Footprint" "" (at 210.82 128.27 0) (hide yes) (show_name no) (do_not_autoplace no) (effects (font (size 1.27 1.27))))
  (property "Datasheet" "" (at 210.82 128.27 0) (hide yes) (show_name no) (do_not_autoplace no) (effects (font (size 1.27 1.27))))
  (property "Description" "Generic connector, single row, 01x03, script generated (kicad-library-utils/schlib/autogen/connector/)" (at 210.82 128.27 0) (hide yes) (show_name no) (do_not_autoplace no) (effects (font (size 1.27 1.27))))
  (pin "2")
  (pin "3")
  (pin "1"))
 (symbol
  (lib_id "power:GND")
  (at 207.01 104.14 180)
  (unit 1)
  (body_style 1)
  (exclude_from_sim no)
  (in_bom yes)
  (on_board yes)
  (in_pos_files yes)
  (dnp no)
  (property "Reference" "#PWR07" (at 207.01 97.79 0) (hide yes) (show_name no) (do_not_autoplace no) (effects (font (size 1.27 1.27))))
  (property "Value" "GND" (at 202.692 100.584 0) (show_name no) (do_not_autoplace no) (effects (font (size 1.27 1.27)) (justify right)))
  (property "Footprint" "" (at 207.01 104.14 0) (hide yes) (show_name no) (do_not_autoplace no) (effects (font (size 1.27 1.27))))
  (property "Datasheet" "" (at 207.01 104.14 0) (hide yes) (show_name no) (do_not_autoplace no) (effects (font (size 1.27 1.27))))
  (property "Description" "Power symbol creates a global label with name \"GND\" , ground" (at 207.01 104.14 0) (hide yes) (show_name no) (do_not_autoplace no) (effects (font (size 1.27 1.27))))
  (pin "1"))
 (symbol
  (lib_id "power:+5V")
  (at 226.06 46.99 0)
  (unit 1)
  (body_style 1)
  (exclude_from_sim no)
  (in_bom yes)
  (on_board yes)
  (in_pos_files yes)
  (dnp no)
  (fields_autoplaced yes)
  (property "Reference" "#PWR014" (at 226.06 50.8 0) (hide yes) (show_name no) (do_not_autoplace no) (effects (font (size 1.27 1.27))))
  (property "Value" "+5V" (at 226.06 41.91 0) (show_name no) (do_not_autoplace no) (effects (font (size 1.27 1.27))))
  (property "Footprint" "Package_DFN_QFN:WQFN-28-1EP_4x4mm_P0.4mm_EP2.7x2.7mm" (at 226.06 46.99 0) (hide yes) (show_name no) (do_not_autoplace no) (effects (font (size 1.27 1.27))))
  (property "Datasheet" "" (at 226.06 46.99 0) (hide yes) (show_name no) (do_not_autoplace no) (effects (font (size 1.27 1.27))))
  (property "Description" "Power symbol creates a global label with name \"+5V\"" (at 226.06 46.99 0) (hide yes) (show_name no) (do_not_autoplace no) (effects (font (size 1.27 1.27))))
  (pin "1"))
 (symbol
  (lib_id "power:GND")
  (at 204.47 135.89 0)
  (unit 1)
  (body_style 1)
  (exclude_from_sim no)
  (in_bom yes)
  (on_board yes)
  (in_pos_files yes)
  (dnp no)
  (fields_autoplaced yes)
  (property "Reference" "#PWR08" (at 204.47 142.24 0) (hide yes) (show_name no) (do_not_autoplace no) (effects (font (size 1.27 1.27))))
  (property "Value" "GND" (at 204.47 140.97 0) (show_name no) (do_not_autoplace no) (effects (font (size 1.27 1.27))))
  (property "Footprint" "" (at 204.47 135.89 0) (hide yes) (show_name no) (do_not_autoplace no) (effects (font (size 1.27 1.27))))
  (property "Datasheet" "" (at 204.47 135.89 0) (hide yes) (show_name no) (do_not_autoplace no) (effects (font (size 1.27 1.27))))
  (property "Description" "Power symbol creates a global label with name \"GND\" , ground" (at 204.47 135.89 0) (hide yes) (show_name no) (do_not_autoplace no) (effects (font (size 1.27 1.27))))
  (pin "1"))
 (symbol
  (lib_id "power:GND")
  (at 229.87 46.99 180)
  (unit 1)
  (body_style 1)
  (exclude_from_sim no)
  (in_bom yes)
  (on_board yes)
  (in_pos_files yes)
  (dnp no)
  (fields_autoplaced yes)
  (property "Reference" "#PWR015" (at 229.87 40.64 0) (hide yes) (show_name no) (do_not_autoplace no) (effects (font (size 1.27 1.27))))
  (property "Value" "GND" (at 229.87 41.91 0) (show_name no) (do_not_autoplace no) (effects (font (size 1.27 1.27))))
  (property "Footprint" "" (at 229.87 46.99 0) (hide yes) (show_name no) (do_not_autoplace no) (effects (font (size 1.27 1.27))))
  (property "Datasheet" "" (at 229.87 46.99 0) (hide yes) (show_name no) (do_not_autoplace no) (effects (font (size 1.27 1.27))))
  (property "Description" "Power symbol creates a global label with name \"GND\" , ground" (at 229.87 46.99 0) (hide yes) (show_name no) (do_not_autoplace no) (effects (font (size 1.27 1.27))))
  (pin "1"))
 (symbol
  (lib_id "power:GND")
  (at 214.63 54.61 180)
  (unit 1)
  (body_style 1)
  (exclude_from_sim no)
  (in_bom yes)
  (on_board yes)
  (in_pos_files yes)
  (dnp no)
  (fields_autoplaced yes)
  (property "Reference" "#PWR011" (at 214.63 48.26 0) (hide yes) (show_name no) (do_not_autoplace no) (effects (font (size 1.27 1.27))))
  (property "Value" "GND" (at 214.63 49.53 0) (show_name no) (do_not_autoplace no) (effects (font (size 1.27 1.27))))
  (property "Footprint" "Package_DFN_QFN:Nordic_AQFN-94-1EP_7x7mm_P0.4mm" (at 214.63 54.61 0) (hide yes) (show_name no) (do_not_autoplace no) (effects (font (size 1.27 1.27))))
  (property "Datasheet" "" (at 214.63 54.61 0) (hide yes) (show_name no) (do_not_autoplace no) (effects (font (size 1.27 1.27))))
  (property "Description" "Power symbol creates a global label with name \"GND\" , ground" (at 214.63 54.61 0) (hide yes) (show_name no) (do_not_autoplace no) (effects (font (size 1.27 1.27))))
  (pin "1"))
 (symbol
  (lib_id "Connector_Generic:Conn_01x04")
  (at 214.63 107.95 0)
  (unit 1)
  (body_style 1)
  (exclude_from_sim no)
  (in_bom yes)
  (on_board yes)
  (in_pos_files yes)
  (dnp no)
  (fields_autoplaced yes)
  (property "Reference" "J2" (at 217.17 107.9499 0) (show_name no) (do_not_autoplace no) (effects (font (size 1.27 1.27)) (justify left)))
  (property "Value" "SSD1306 OLED Module" (at 217.17 110.4899 0) (show_name no) (do_not_autoplace no) (effects (font (size 1.27 1.27)) (justify left)))
  (property "Footprint" "" (at 214.63 107.95 0) (hide yes) (show_name no) (do_not_autoplace no) (effects (font (size 1.27 1.27))))
  (property "Datasheet" "" (at 214.63 107.95 0) (hide yes) (show_name no) (do_not_autoplace no) (effects (font (size 1.27 1.27))))
  (property "Description" "Generic connector, single row, 01x04, script generated (kicad-library-utils/schlib/autogen/connector/)" (at 214.63 107.95 0) (hide yes) (show_name no) (do_not_autoplace no) (effects (font (size 1.27 1.27))))
  (pin "2")
  (pin "1")
  (pin "4")
  (pin "3"))
 (symbol
  (lib_id "power:+3V3")
  (at 209.55 101.6 0)
  (unit 1)
  (body_style 1)
  (exclude_from_sim no)
  (in_bom yes)
  (on_board yes)
  (in_pos_files yes)
  (dnp no)
  (property "Reference" "#PWR04" (at 209.55 105.41 0) (hide yes) (show_name no) (do_not_autoplace no) (effects (font (size 1.27 1.27))))
  (property "Value" "+3V3" (at 208.788 96.266 0) (show_name no) (do_not_autoplace no) (effects (font (size 1.27 1.27))))
  (property "Footprint" "" (at 209.55 101.6 0) (hide yes) (show_name no) (do_not_autoplace no) (effects (font (size 1.27 1.27))))
  (property "Datasheet" "" (at 209.55 101.6 0) (hide yes) (show_name no) (do_not_autoplace no) (effects (font (size 1.27 1.27))))
  (property "Description" "Power symbol creates a global label with name \"+3V3\"" (at 209.55 101.6 0) (hide yes) (show_name no) (do_not_autoplace no) (effects (font (size 1.27 1.27))))
  (pin "1"))
 (symbol
  (lib_id "power:+3V3")
  (at 203.2 120.65 0)
  (unit 1)
  (body_style 1)
  (exclude_from_sim no)
  (in_bom yes)
  (on_board yes)
  (in_pos_files yes)
  (dnp no)
  (fields_autoplaced yes)
  (property "Reference" "#PWR03" (at 203.2 124.46 0) (hide yes) (show_name no) (do_not_autoplace no) (effects (font (size 1.27 1.27))))
  (property "Value" "+3V3" (at 203.2 115.57 0) (show_name no) (do_not_autoplace no) (effects (font (size 1.27 1.27))))
  (property "Footprint" "Package_DFN_QFN:Diodes_UDFN3810-9_TYPE_B" (at 203.2 120.65 0) (hide yes) (show_name no) (do_not_autoplace no) (effects (font (size 1.27 1.27))))
  (property "Datasheet" "" (at 203.2 120.65 0) (hide yes) (show_name no) (do_not_autoplace no) (effects (font (size 1.27 1.27))))
  (property "Description" "Power symbol creates a global label with name \"+3V3\"" (at 203.2 120.65 0) (hide yes) (show_name no) (do_not_autoplace no) (effects (font (size 1.27 1.27))))
  (pin "1"))
 (sheet_instances
  (path ""
   (page "1")))
 (embedded_fonts no))
